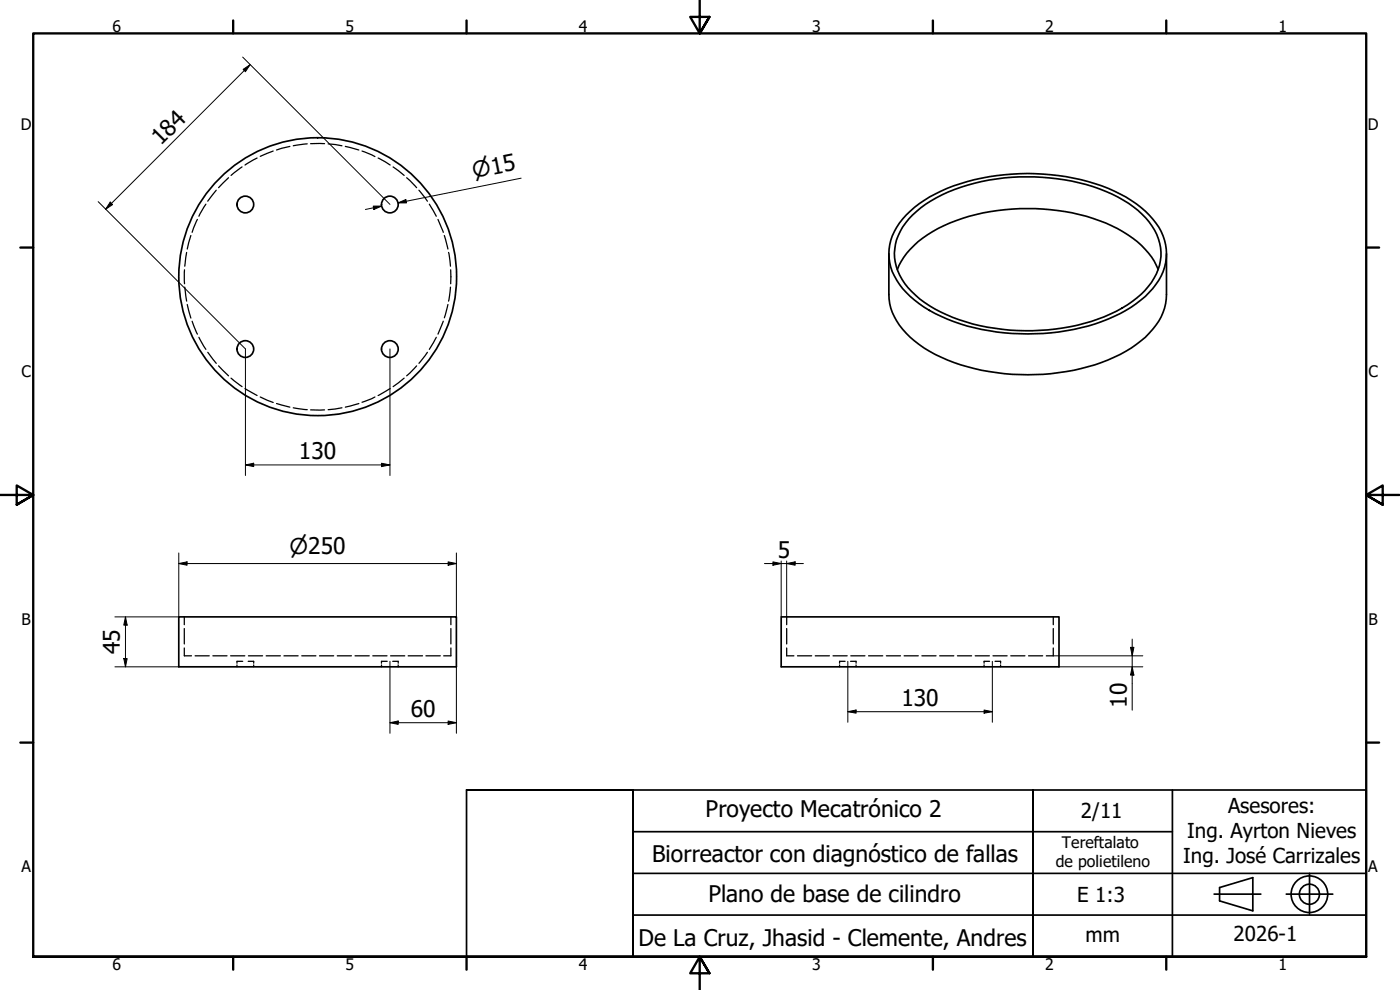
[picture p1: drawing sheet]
<svg xmlns="http://www.w3.org/2000/svg" width="420mm" height="297mm" viewBox="0 0 420 297" stroke-linecap="round" stroke-linejoin="round" font-family="sans-serif">
<!-- layer: Hidden (ISO) -->
<g fill="none" stroke="#000" stroke-width=".38">
<path d="M64.9 57.1l-2.5 3.3M68.6 53.3l-3 3M72.6 50.1l-3.3 2.5M77.2 47.4l-3.7 2.1M82 45.3l-3.9 1.6M87 43.9l-4 1.1M92.2 43.2l-4.2 .5M93.2 43.1h4.2M98.5 43.2l4.1 .5M103.6 43.9l4.1 1.1M108.6 45.3l3.9 1.7M113.5 47.4l3.6 2.1"/>
<path d="M118 50.1l3.3 2.5M122 53.3l3 3M125.7 57.1l2.6 3.3M56 75.7l-.6 4.2M57.3 70.7l-1.1 4M59.2 65.8l-1.5 3.9M61.8 61.3l-2.1 3.6M128.8 61.3l2.1 3.6M131.4 65.8l1.6 3.9M133.3 70.7l1.1 4M134.6 75.7l.6 4.2M55.4 80.9v4.2"/>
<path d="M55.4 86.2l.6 4.1M56.2 91.4l1.1 4M57.7 96.4l1.5 3.9M133 96.4l-1.6 3.9M134.4 91.4l-1.1 4M135.2 86.2l-.6 4.1M135.3 80.9v4.2M59.7 101.2l2.1 3.6M62.4 105.7l2.5 3.3M65.6 109.8l3 3M69.3 113.5l3.3 2.5M73.5 116.6l3.7 2.1"/>
<path d="M78.1 119.1l3.9 1.7M112.5 119.1l-3.9 1.6M117.1 116.6l-3.6 2.1M121.3 113.5l-3.3 2.5M125 109.8l-3 3M128.3 105.7l-2.6 3.3M130.9 101.2l-2.1 3.6M83 121.1l4 1.1M88 122.4l4.2 .5M93.2 123h4.2M102.6 122.4l-4.1 .5M107.7 121.1l-4.1 1.1"/>
<path d="M55.3 194.4v2.4h2.2M55.3 185.1v2.3M55.3 188.6v4.6M58.5 196.8h4.3M63.9 196.8h4.2M69.2 196.8h4.3M71.1 199.5v.6M72.8 198.4h-1.7v.6M74.5 198.4h1.6v.6M74.5 196.8h4.3M76.1 199.5v.6M79.9 196.8h4.2"/>
<path d="M85.2 196.8h4.3M90.6 196.8h4.2M95.9 196.8h4.2M101.2 196.8h4.3M106.6 196.8h4.2M111.9 196.8h4.2M114.5 199.5v.6M116.2 198.4h-1.7v.6M117.2 196.8h4.3M117.9 198.4h1.6v.6M119.5 199.5v.6M122.5 196.8h4.3"/>
<path d="M127.8 196.8h4.3M135.3 194.4v2.4h-2.1M135.3 185.1v2.3M135.3 188.6v4.6M236.1 194.4v2.4h2.2M236.1 185.1v2.3M236.1 188.6v4.6M239.3 196.8h4.3M244.7 196.8h4.2M250 196.8h4.3M252 199.5v.6M253.6 198.4h-1.6v.6"/>
<path d="M255.3 198.4h1.6v.6M255.3 196.8h4.3M256.9 199.5v.6M260.7 196.8h4.2M266 196.8h4.3M271.3 196.8h4.3M276.7 196.8h4.2M282 196.8h4.3M287.3 196.8h4.3M292.7 196.8h4.2M295.3 199.5v.6M297 198.4h-1.7v.6"/>
<path d="M298 196.8h4.3M298.6 198.4h1.7v.6M300.3 199.5v.6M303.3 196.8h4.3M308.7 196.8h4.2M316.1 194.4v2.4h-2.1M316.1 185.1v2.3M316.1 188.6v4.6"/>
</g>
<!-- layer: Visible (ISO) -->
<g fill="none" stroke="#000" stroke-width=".51">
<path d="M266.8 76.1v12.3a18.2 18.2 0 0 0 7.6 13.9 51.4 51.4 0 0 0 27 9.8 65.2 65.2 0 0 0 34.8-5.8 26 26 0 0 0 12.9-12.6 14.2 14.2 0 0 0 1-5.3v-12.3M272 64.5a43.1 43.1 0 0 1 22.6-11 67.4 67.4 0 0 1 39.8 3.8 29.4 29.4 0 0 1 14.1 12.2 15.4 15.4 0 0 1-3.6 18.2 42.4 42.4 0 0 1-22.7 11.2 66.4 66.4 0 0 1-41.5-4.8 25.3 25.3 0 0 1-13.4-13.9 15.7 15.7 0 0 1 4.7-15.7zM273.8 64.6a42.3 42.3 0 0 1 20.8-10.1 65.3 65.3 0 0 1 39.1 3.7 26.5 26.5 0 0 1 13.5 12.1 14.9 14.9 0 0 1-3.6 16.9 40.7 40.7 0 0 1-20.3 10.4 63.8 63.8 0 0 1-41-4 26.8 26.8 0 0 1-12.3-11.1 14.6 14.6 0 0 1 2.7-16.8zM269.3 80.9a25.9 25.9 0 0 1 13.9-13.2 64.4 64.4 0 0 1 48.7-.8 30.7 30.7 0 0 1 14.5 11.4l1.2 2.6M53.7 185.1h83.3v15h-83.3zM234.4 185.1h83.4v15h-83.4z"/>
<circle cx="73.6" cy="61.4" r="2.51"/>
<circle cx="117" cy="61.4" r="2.51"/>
<circle cx="95.3" cy="83" r="41.7"/>
<circle cx="73.6" cy="104.7" r="2.51"/>
<circle cx="117" cy="104.7" r="2.51"/>
</g>
<!-- layer: Border (ISO) -->
<g fill="none" stroke="#000" stroke-width=".7">
<path d="M70 6.1v3.9M140 6.1v3.9M210 0v10l-2.9-4.9h5.8l-2.9 4.9 2.9-4.9M280 6.1v3.9M350 6.1v3.9M6.1 74.3h3.9M410 74.3h3.9M0 148.5h10l-5-2.8v5.7l5-2.9-5 2.9M420 148.5h-10l5-2.8v5.7l-5-2.9 5 2.9M6.1 222.8h3.9M410 222.8h3.9M10 287.1v-277.1h400v277.1h-400h400"/>
<path d="M70 287.1v3.8M140 287.1v3.8M212.9 292l-2.9-4.9 2.9 4.9h-5.8l2.9-4.9v9.9M280 287.1v3.8M350 287.1v3.8"/>
</g>
<!-- layer: Title (ISO) -->
<g fill="none" stroke="#000" stroke-width=".51">
<path d="M140 237h50h-50v50.1h50v-50.1M190 237v50.1zM190 237h220v50.1h-220zM310 237v50.1v-50.1M351.9 237v50.1h-41.9M190 249.5h161.9M310 257v20M190 262.1h220M190 274.6h220M310 262.1v12.5M364.4 268.3h14M366 266.3l10-3v10l-10-3z"/>
<path d="M386 268.3h14M393 262.1v12.3"/>
<circle cx="393" cy="268.3" r="5.5"/>
<circle cx="393" cy="268.3" r="3"/>
</g>
<!-- layer: Dimension (ISO) -->
<g fill="none" stroke="#000" stroke-width=".3">
<path d="M72.8 17.1l44.2 44.2M75.1 19.4l-43.4 43.4M73 20.8l2.1-1.4-1.4 2.1zM156.4 53.5l-37 7.4 2.5-.5M29.5 60.5l44.2 44.2v38M33.1 60.6l.7 .8-2.1 1.4zM112 61.8h2.6l-2.4 1.1zM114.6 61.8l-4.9 1.1M119.4 60.9l2.4-1 .2 1zM117 104.7v38M73.7 139.5l2.4-.5v1zM73.7 139.5h43.3"/>
<path d="M114.5 139l2.5 .5-2.5 .5zM53.7 169.1l2.4-.5v1zM53.7 165.9v19.2h-19.2M53.7 169.1h83.3M134.5 168.6l2.5 .5-2.5 .5zM137 165.9v19.2M229.4 169.1h11.7M232 168.6l2.4 .5-2.4 .5zM234.4 168.3v16.8M236.1 169.1l2.5-.5v1zM236.1 168.3v16.8M37.1 197.6h1.1l-.5 2.5z"/>
<path d="M37.7 185.1l.5 2.5h-1.1zM37.7 185.1v15M117 198.4v21.6M254.4 198.4v18.3M297.8 198.4v18.3M316.1 196.8h26.9M339.3 194.2h1l-.5 2.6zM339.8 191.8v21.3M34.5 200.1h19.2M117 216.8l2.5-.5v1zM117 216.8h20M134.5 216.3l2.5 .5-2.5 .5z"/>
<path d="M137 200.1v19.9M254.4 213.5l2.5-.5v1zM254.4 213.5h43.4M295.3 213l2.5 .5-2.5 .5zM317.8 200.1h25.2M339.8 200.1l.5 2.5h-1z"/>
</g>
<g fill="#000">
<path d="M73 20.8l2.1-1.4-1.4 2.1zM119.4 60.9l2.4-1 .2 1zM33.1 60.6l.7 .8-2.1 1.4zM112 61.8h2.6l-2.4 1.1zM73.7 139.5l2.4-.5v1zM114.5 139l2.5 .5-2.5 .5zM53.7 169.1l2.4-.5v1zM134.5 168.6l2.5 .5-2.5 .5zM232 168.6l2.4 .5-2.4 .5zM236.1 169.1l2.5-.5v1zM37.1 197.6h1.1l-.5 2.5zM37.7 185.1l.5 2.5h-1.1z"/>
<path d="M339.3 194.2h1l-.5 2.6zM117 216.8l2.5-.5v1zM134.5 216.3l2.5 .5-2.5 .5zM254.4 213.5l2.5-.5v1zM295.3 213l2.5 .5-2.5 .5zM339.8 200.1l.5 2.5h-1z"/>
</g>
<g font-size="6.9">
<text x="48.3" y="43.9" transform="rotate(-45 48.3 43.9)">184</text>
<text x="89.7" y="137.8">130</text>
<text x="233.4" y="167.4">5</text>
<text x="36" y="196.3" transform="rotate(-90 36 196.3)">45</text>
<text x="123.3" y="215.3">60</text>
<text x="270.5" y="211.9">130</text>
<text x="338.1" y="212.3" transform="rotate(-90 338.1 212.3)">10</text>
<text x="211.8" y="245.2">Proyecto Mecatrónico 2</text>
<text x="195.7" y="258.7">Biorreactor con diagnóstico de fallas</text>
<text x="212.6" y="270.5">Plano de base de cilindro</text>
<text x="191.6" y="283.8">De La Cruz, Jhasid - Clemente, Andres</text>
</g>
<g font-size="6.5">
<text x="142.2" y="53.5" transform="rotate(-11 142.2 53.5)">⌀15</text>
<text x="86.9" y="166.3">⌀250</text>
</g>
<g font-size="6.2">
<text x="324.4" y="245.5">2/11</text>
<text x="368.6" y="244">Asesores:</text>
<text x="356.3" y="251.4">Ing. Ayrton Nieves</text>
<text x="355.1" y="258.8">Ing. José Carrizales</text>
<text x="323.3" y="270.6">E 1:3</text>
<text x="325.8" y="282.8">mm</text>
<text x="370.2" y="282.4">2026-1</text>
</g>
<g font-size="4.8">
<text x="33.7" y="9.6">6</text>
<text x="103.7" y="9.6">5</text>
<text x="173.7" y="9.6">4</text>
<text x="243.7" y="9.6">3</text>
<text x="313.7" y="9.6">2</text>
<text x="383.7" y="9.6">1</text>
<text x="6.2" y="38.9">D</text>
<text x="410.5" y="38.9">D</text>
<text x="6.4" y="113.1">C</text>
<text x="410.7" y="113.1">C</text>
<text x="6.4" y="187.4">B</text>
<text x="410.7" y="187.4">B</text>
<text x="318.7" y="254.4">Tereftalato</text>
<text x="6.4" y="261.7">A</text>
<text x="316.9" y="260.1">de polietileno</text>
<text x="410.7" y="261.7">A</text>
<text x="33.7" y="290.9">6</text>
<text x="103.7" y="290.9">5</text>
<text x="173.7" y="290.9">4</text>
<text x="243.7" y="290.9">3</text>
<text x="313.7" y="290.9">2</text>
<text x="383.7" y="290.9">1</text>
</g>
</svg>
